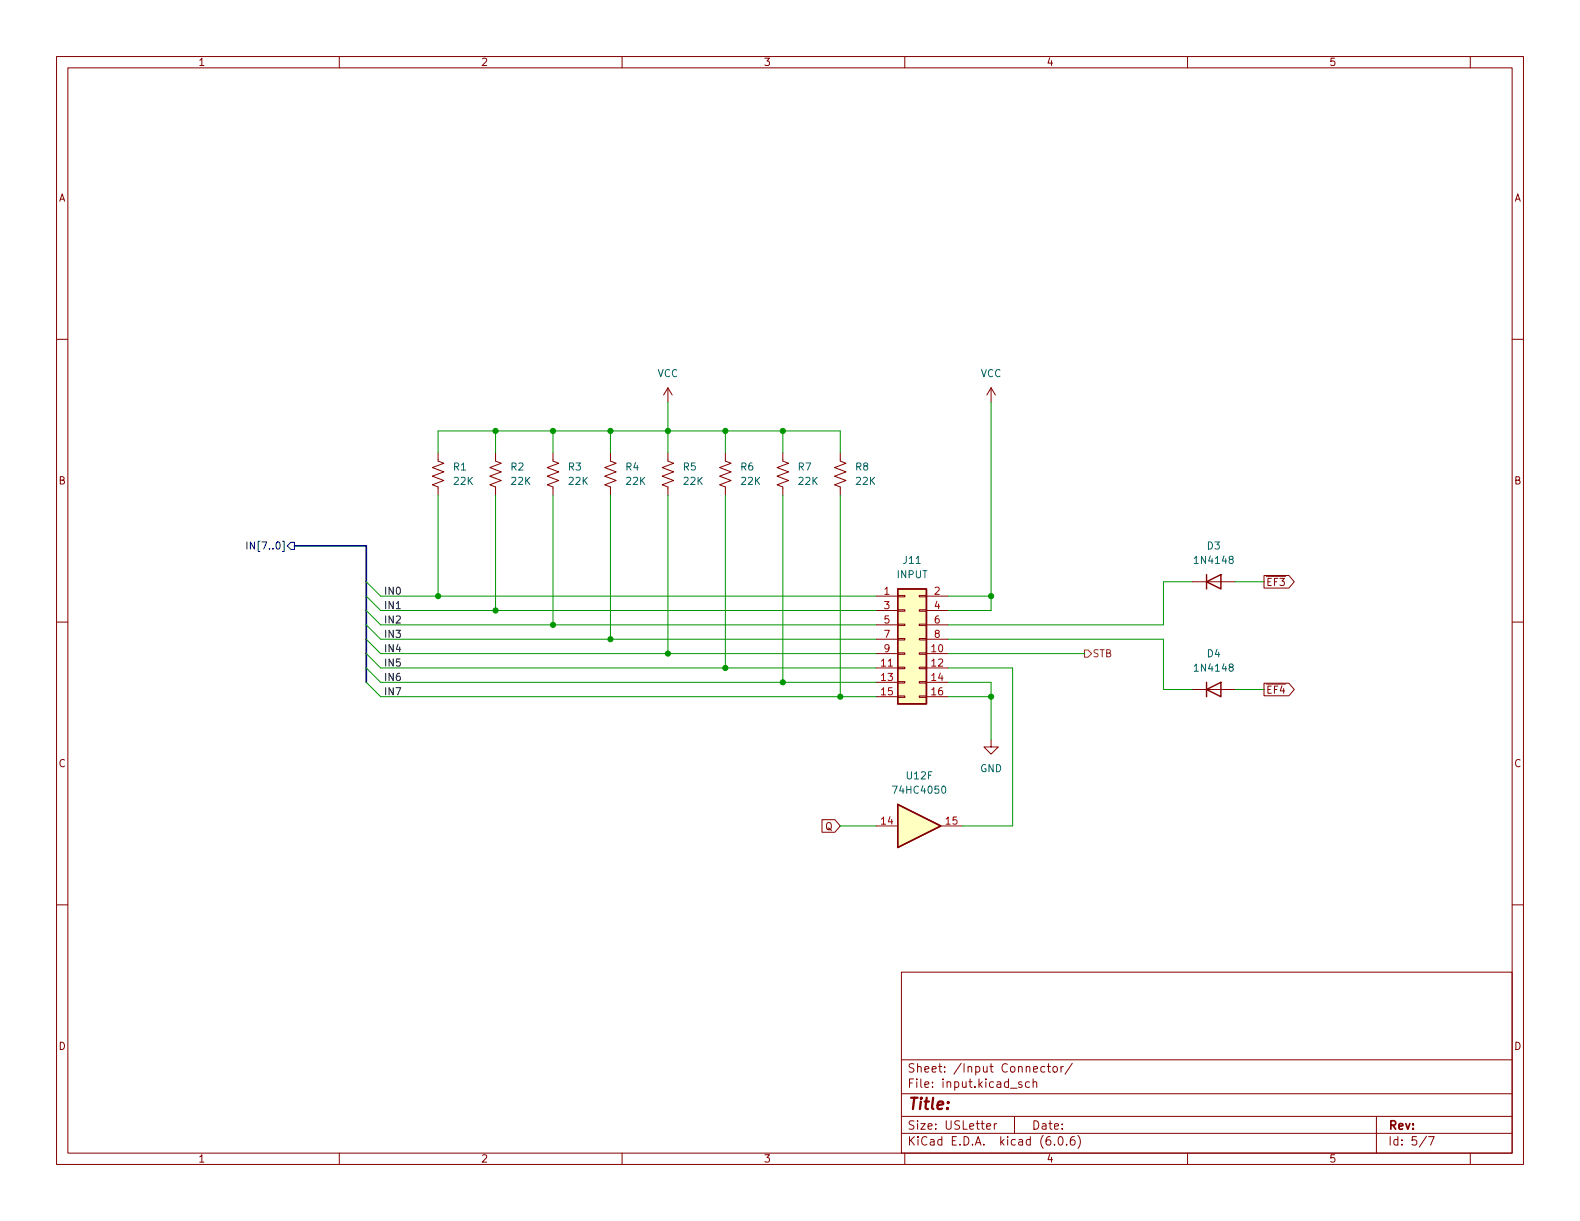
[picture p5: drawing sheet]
<svg xmlns="http://www.w3.org/2000/svg" width="279mm" height="216mm" viewBox="0 0 279 216" stroke-linecap="round" stroke-linejoin="round" font-family="sans-serif">
<g fill="none" stroke="#840000" stroke-width=".18">
<path d="M10 10h259.4v195.9h-259.4zM12 12h255.4v191.9h-255.4zM60 10v2M110 10v2M160 10v2M210 10v2M260 10v2M10 60h2M267.4 60h2M118.1 68.6l-.8 1.3M118.1 68.6v2.5M118.1 68.6l.8 1.3"/>
<path d="M175.3 68.6l-.8 1.3M175.3 68.6v2.5M175.3 68.6l.7 1.3M77.5 80v1.5l1 .4-2 .8 2 .7-2 .8 2 .8-2 .7 1 .4v1.5M87.6 80v1.5l1 .4-2 .8 2 .7-2 .8 2 .8-2 .7 1 .4v1.5M97.8 80v1.5l1 .4-2 .8 2 .7-2 .8 2 .8-2 .7 1 .4v1.5M107.9 80v1.5l1.1 .4-2.1 .8 2.1 .7-2.1 .8 2.1 .8-2.1 .7 1 .4v1.5M118.1 80v1.5l1 .4-2 .8 2 .7-2 .8 2 .8-2 .7 1 .4v1.5M128.3 80v1.5l1 .4-2 .8 2 .7-2 .8 2 .8-2 .7 1 .4v1.5M138.4 80v1.5l1 .4-2 .8 2 .7-2 .8 2 .8-2 .7 1 .4v1.5M148.6 80v1.5l1 .4-2 .8 2 .7-2 .8 2 .8-2 .7 1 .4v1.5M10 110h2"/>
<path d="M154.9 105.4h3.8M154.9 115.6h3.8M154.9 118.1h3.8M154.9 108h3.8M154.9 110.5h3.8M154.9 113h3.8M158.7 118h1.3v.2h-1.3zM158.7 115.4h1.3v.3h-1.3zM158.7 112.9h1.3v.3h-1.3zM158.7 110.4h1.3v.2h-1.3zM158.7 107.8h1.3v.3h-1.3zM158.7 105.3h1.3v.2h-1.3z"/>
<path d="M162.6 118h1.2v.2h-1.2zM162.6 115.4h1.2v.3h-1.2zM162.6 112.9h1.2v.3h-1.2zM162.6 110.4h1.2v.2h-1.2zM162.6 107.8h1.2v.3h-1.2zM162.6 105.3h1.2v.2h-1.2zM163.8 105.4h3.8M163.8 115.6h3.8M163.8 118.1h3.8M163.8 108h3.8M163.8 110.5h3.8M163.8 113h3.8"/>
<path d="M210.8 102.9h7.6M223.5 101.8h4.4l1 1.1-1 1.1h-4.4zM267.4 110h2M154.9 120.7h3.8M154.9 123.2h3.8M158.7 123.1h1.3v.2h-1.3zM158.7 120.5h1.3v.3h-1.3zM162.6 123.1h1.2v.2h-1.2zM162.6 120.5h1.2v.3h-1.2zM163.8 120.7h3.8M163.8 123.2h3.8M175.3 130.8v1.3h1.2l-1.2 1.3-1.3-1.3h1.3"/>
<path d="M210.8 121.9h7.6M223.5 120.8h4.4l1 1.1-1 1.1h-4.4zM10 160h2M145.4 144.9h2.2l1 1.2-1 1.1h-2.2zM154.9 146.1h3.8M166.4 146.1h3.8M267.4 160h2M159.4 171.9h108v32h-108zM159.4 197.4h108M159.4 193.4h108M159.4 187.4h108M174.5 199.2l.7-.2-.1-.3h-.4l-.2 .2v.7h.6"/>
<path d="M175.8 198.7v1M176.3 198.7h-.3l-.2 .3M179.4 197.4v3M180.7 191.4l-.4-.1-.2 .2 .1 .2 .5 .2v.3h-.6M182 191.4l-.4-.1-.3 .3v.4l.2 .2h.5M182.7 191.4l.2-.1 .4 .1v.9M182.7 190.8v1.5M184.8 188.7l-.5-.1-.3 .3v.4l.2 .2h.6M185.2 188.6h.6M185.4 188.1v1.3l.4 .2M186.3 188.7l.2-.1 .4 .1 .1 .6-.2 .2-.3 .1-.2-.2zM187.6 188.6v1"/>
<path d="M188 188.6l-.2 .1-.2 .2M189.6 188l-1.3 1.9M243.4 197.4v6.5M60 203.9v2M110 203.9v2M159.4 200.4h108M160 203.9v2M186.5 202.3v.2M187.3 201h.2a.81 .81 0 0 1 .6 .6 .81 .81 0 0 1-.3 .8l-.2 .1a.81 .81 0 0 1-.6-.6 .81 .81 0 0 1 .3-.9zM188.6 202.3v.2M190 201a.59 .59 0 0 0-.7 .6v.6l.1 .2 .4 .1 .2-.2 .1-.5-.1-.2-.5-.1-.2 .3M190.6 200.8a1.72 1.72 0 0 1 0 2.2"/>
<path d="M210 203.9v2M252.3 200.9l-1.3 1.9M252.6 201h1l-.6 1.5M260 203.9v2"/>
</g>
<path d="M158.7 104.1h5.1v20.4h-5.1zM213.4 102.9l2.5-1.3v2.5zM213.4 101.6v2.5M213.4 121.9l2.5-1.2v2.5zM213.4 120.7v2.5M158.7 142.2l7.7 3.9-7.7 3.8z" fill="none" stroke="#840000" stroke-width=".25"/>
<g fill="#ffffc2" stroke="#ffffc2" stroke-width=".18">
<path d="M158.7 142.2l7.7 3.9-7.7 3.8z"/>
<path d="M158.7 104.1h5.1v20.4h-5.1z"/>
</g>
<path d="M43.7 95.8v1.3M45 95.8v1.3l-.7-1.3v1.3M51.4 95.9h.7v1.3h-.7l-.6-.7z" fill="none" stroke="#000084" stroke-width=".18"/>
<path d="M191.8 114.9h.6l.6 .7-.6 .6h-.6z" fill="none" stroke="#725600" stroke-width=".18"/>
<path d="M52.1 96.5h12.7v24.2" fill="none" stroke="#000084" stroke-width=".3"/>
<g fill="none" stroke="#009600" stroke-width=".18">
<path d="M87.6 76.2v3.8M97.8 76.2v3.8M107.9 76.2v3.8M118.1 71.1v8.9M128.3 76.2v3.8M138.4 76.2v3.8M175.3 71.1v36.9h-7.7M77.5 80v-3.8h71.1v3.8M77.5 87.6v17.8M87.6 87.6v20.4M97.8 87.6v22.9M107.9 87.6v25.4"/>
<path d="M118.1 87.6v28M128.3 87.6v30.5M138.4 87.6v33.1M148.6 87.6v35.6M64.8 105.4l2.5 2.6h87.6M64.8 102.9l2.5 2.5h87.6M64.8 118.1l2.5 2.6h87.6M64.8 115.6l2.5 2.5h87.6M64.8 110.5l2.5 2.5h87.6M64.8 113l2.5 2.6h87.6M64.8 108l2.5 2.5h87.6M167.6 105.4h7.7"/>
<path d="M167.6 118.1h11.5v28h-8.9M167.6 113h38.1v8.9h5.1M167.6 115.6h24.2M210.8 102.9h-5.1v7.6h-38.1M218.4 102.9h5.1M64.8 120.7l2.5 2.5h87.6M167.6 120.7h7.7v10.1M167.6 123.2h7.7M218.4 121.9h5.1M148.6 146.1h6.3"/>
</g>
<g fill="#009600" stroke="#009600" stroke-width=".18">
<circle cx="175.3" cy="123.2" r=".46"/>
<circle cx="148.6" cy="123.2" r=".46"/>
<circle cx="118.1" cy="76.2" r=".46"/>
<circle cx="107.9" cy="76.2" r=".46"/>
<circle cx="118.1" cy="115.6" r=".46"/>
<circle cx="138.4" cy="76.2" r=".46"/>
<circle cx="175.3" cy="105.4" r=".46"/>
<circle cx="128.3" cy="118.1" r=".46"/>
<circle cx="138.4" cy="120.7" r=".46"/>
<circle cx="128.3" cy="76.2" r=".46"/>
<circle cx="97.8" cy="110.5" r=".46"/>
<circle cx="87.6" cy="108" r=".46"/>
<circle cx="77.5" cy="105.4" r=".46"/>
<circle cx="107.9" cy="113" r=".46"/>
<circle cx="97.8" cy="76.2" r=".46"/>
<circle cx="87.6" cy="76.2" r=".46"/>
</g>
<text font-size="2.8" fill="#840000" x="160.4" y="196.2">Title:</text>
<g font-size="2.1" fill="#840000">
<text x="160.4" y="189.7">Sheet: /Input Connector/</text>
<text x="160.4" y="192.4">File: input.kicad_sch</text>
<text x="160.4" y="202.5">KiCad E.D.A. kicad (6.0.6)</text>
<text x="160.4" y="199.7">Size: USLetter</text>
<text x="182.4" y="199.7">Date:</text>
<text x="245.4" y="199.7">Rev:</text>
<text x="245.4" y="202.5">Id: 5/7</text>
</g>
<g font-size="1.8" fill="#840000">
<text x="35" y="11.6">1</text>
<text x="85" y="11.6">2</text>
<text x="135" y="11.6">3</text>
<text x="185" y="11.6">4</text>
<text x="235" y="11.6">5</text>
<text x="10.3" y="35.6">A</text>
<text x="267.7" y="35.6">A</text>
<text x="10.3" y="85.7">B</text>
<text x="267.7" y="85.7">B</text>
<text x="223.8" y="103.6">~{EF3}</text>
<text x="223.8" y="122.6">~{EF4}</text>
<text x="10.3" y="135.6">C</text>
<text x="267.7" y="135.6">C</text>
<text x="145.9" y="146.8">Q</text>
<text x="10.3" y="185.7">D</text>
<text x="267.7" y="185.7">D</text>
<text x="35" y="205.6">1</text>
<text x="85" y="205.6">2</text>
<text x="135" y="205.6">3</text>
<text x="185" y="205.6">4</text>
<text x="235" y="205.6">5</text>
</g>
<g font-size="1.8" fill="#006464">
<text x="116.2" y="66.7">VCC</text>
<text x="173.4" y="66.7">VCC</text>
<text x="80.2" y="83.2">R1</text>
<text x="90.4" y="83.2">R2</text>
<text x="100.5" y="83.2">R3</text>
<text x="110.7" y="83.2">R4</text>
<text x="120.8" y="83.2">R5</text>
<text x="131" y="83.2">R6</text>
<text x="141.2" y="83.2">R7</text>
<text x="151.3" y="83.2">R8</text>
<text x="80.3" y="85.7">22K</text>
<text x="90.5" y="85.7">22K</text>
<text x="100.6" y="85.7">22K</text>
<text x="110.8" y="85.7">22K</text>
<text x="121" y="85.7">22K</text>
<text x="131.1" y="85.7">22K</text>
<text x="141.3" y="85.7">22K</text>
<text x="151.4" y="85.7">22K</text>
<text x="159.8" y="99.7">J11</text>
<text x="211.5" y="99.7">1N4148</text>
<text x="213.5" y="97.2">D3</text>
<text x="158.6" y="102.2">INPUT</text>
<text x="211.5" y="118.7">1N4148</text>
<text x="213.5" y="116.2">D4</text>
<text x="160.4" y="137.8">U12F</text>
<text x="173.3" y="136.5">GND</text>
<text x="158.3" y="140.3">74HC4050</text>
</g>
<text font-size="1.8" fill="#000084" x="44.8" y="97.2">IN[7..0]</text>
<g font-size="1.8" fill="#0f0f0f">
<text x="68.4" y="105.1">IN0</text>
<text x="68.4" y="107.7">IN1</text>
<text x="68.4" y="112.8">IN3</text>
<text x="68.4" y="110.2">IN2</text>
<text x="68.4" y="117.8">IN5</text>
<text x="68.4" y="115.3">IN4</text>
<text x="68.4" y="122.9">IN7</text>
<text x="68.4" y="120.4">IN6</text>
</g>
<g font-size="1.8" fill="#a90000">
<text x="156.4" y="105.2">1</text>
<text x="156.4" y="107.7">3</text>
<text x="165.2" y="105.2">2</text>
<text x="165.2" y="107.7">4</text>
<text x="156.4" y="110.2">5</text>
<text x="156.4" y="112.8">7</text>
<text x="165.2" y="110.2">6</text>
<text x="165.2" y="112.8">8</text>
<text x="155.9" y="117.9">11</text>
<text x="156.4" y="115.3">9</text>
<text x="164.8" y="115.3">10</text>
<text x="164.8" y="117.9">12</text>
<text x="155.9" y="120.4">13</text>
<text x="155.9" y="122.9">15</text>
<text x="164.8" y="120.4">14</text>
<text x="164.8" y="122.9">16</text>
<text x="155.9" y="145.8">14</text>
<text x="167.3" y="145.8">15</text>
</g>
<text font-size="1.8" fill="#725600" x="193.1" y="116.2">STB</text>
</svg>
